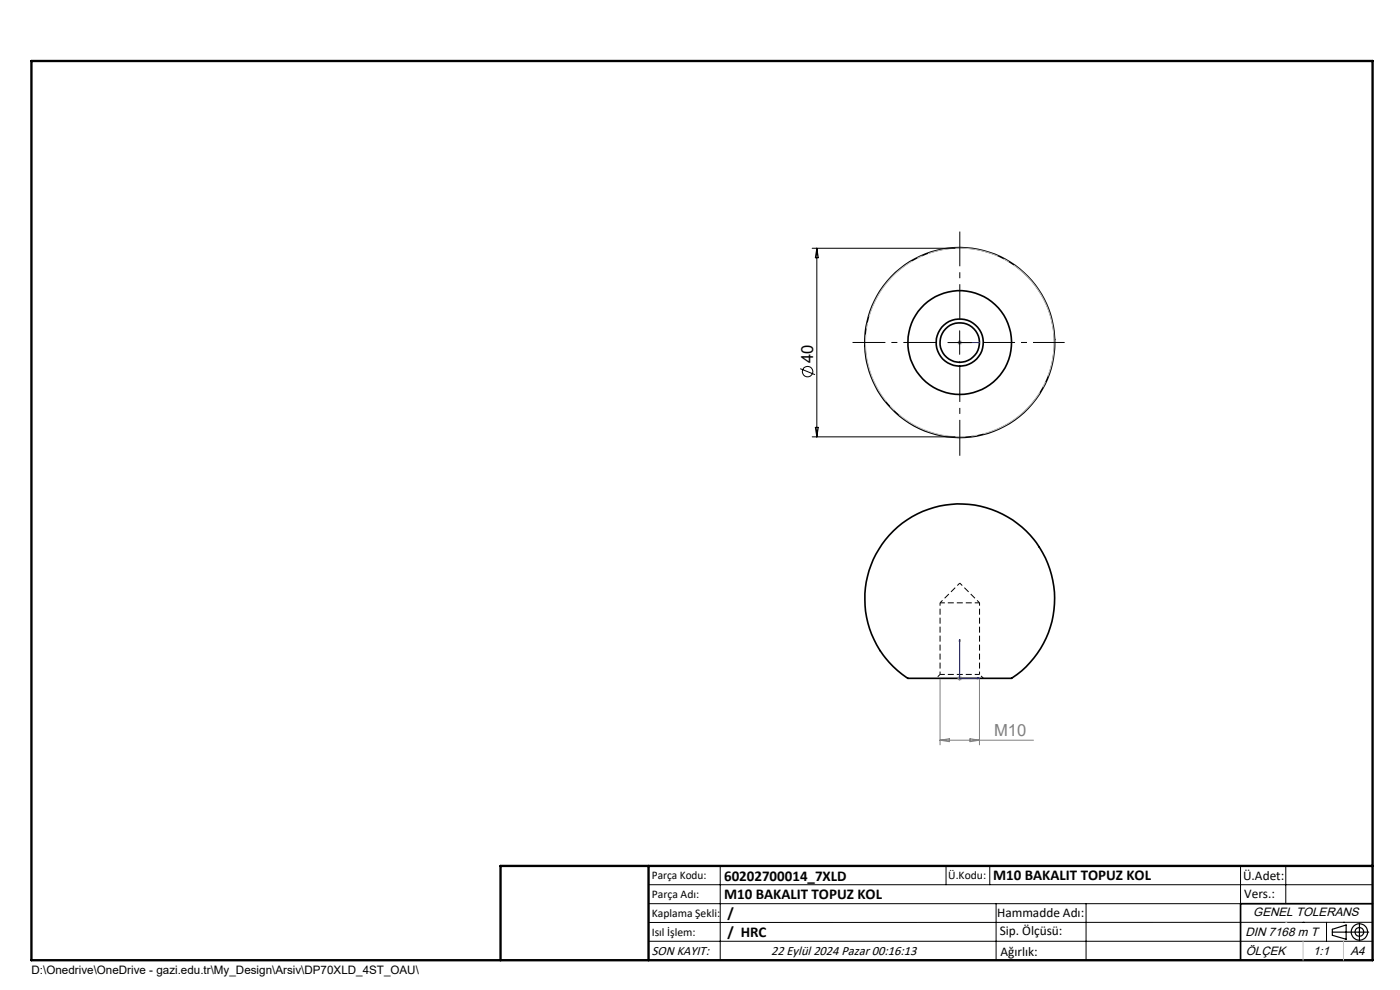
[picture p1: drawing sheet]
<svg xmlns="http://www.w3.org/2000/svg" width="297mm" height="210mm" viewBox="0 0 297 210" stroke-linecap="round" stroke-linejoin="round" font-family="sans-serif">
<path d="M199.4 127.9h8.4M199.4 143.1h8.4" fill="none" stroke="#000" stroke-width=".21" stroke-dasharray="1.3 .6" stroke-dashoffset=".3" stroke-linecap="butt"/>
<path d="M199.4 143.1l-.8 .8M208.6 143.9l-.8-.8" fill="none" stroke="#000" stroke-width=".21" stroke-dasharray="1.3 .6" stroke-dashoffset=".6" stroke-linecap="butt"/>
<path d="M199.4 127.9v15.2M207.8 143.1v-15.2" fill="none" stroke="#000" stroke-width=".21" stroke-dasharray="1.3 .6" stroke-dashoffset=".7" stroke-linecap="butt"/>
<path d="M203.6 123.7l-4.2 4.2M207.8 127.9l-4.2-4.2" fill="none" stroke="#000" stroke-width=".21" stroke-dasharray="1.3 .6" stroke-dashoffset=".5" stroke-linecap="butt"/>
<g fill="none" stroke="#000" stroke-width=".35">
<path d="M192.6 143.9h21.8a19.8 19.8 0 0 0 6.8-26.6 20.1 20.1 0 0 0-31.3-5 20.1 20.1 0 0 0 2.7 31.6M291.2 191.7h-28v12"/>
<circle cx="203.6" cy="72.7" r="11"/>
<circle cx="203.6" cy="72.7" r="20.1"/>
<circle cx="203.6" cy="72.7" r="5"/>
<circle cx="203.6" cy="72.7" r="4.2"/>
</g>
<g fill="none" stroke="#000" stroke-width=".21">
<path d="M172.3 52.7h30.3M173.3 52.7v40M173.3 52.7l.3 2h-.6zM169.8 78.2l3.1 1.3M201.1 72.7h5M203.6 70.2v5M172.3 92.7h30.3M173 90.7h.6l-.3 2zM137.6 187.7h153.6M137.6 191.7h153.6M137.6 199.7h153.6M152.8 183.7v20"/>
<path d="M200.7 183.7v4M210 183.7v4M211.3 191.7v12M230.4 191.7v12M263.2 183.7v20M272.8 183.7v8M276.4 195.6h.1M281.4 195.6v4.1M285 195.6h.1M291.2 195.6l-153.6 .1"/>
<circle cx="171.3" cy="78.8" r="1.11"/>
</g>
<g fill="none" stroke="#000" stroke-width=".25">
<path d="M282.6 197.7h7.8M282.6 197.1l3-.9v3l-3-.8zM288.4 195.8v3.8M106.2 203.7h185"/>
<circle cx="288.4" cy="197.7" r="1.74"/>
<circle cx="288.4" cy="197.7" r=".93"/>
</g>
<path d="M222.7 66.8a20 20 0 0 0-33.4-8.1 20 20 0 0 0 9 33.2 20 20 0 0 0 24.8-23.9l-.4-1.2" fill="none" stroke="#c0c0c0" stroke-width=".21" stroke-dasharray="15.2 1.3 1.3 1.3" stroke-dashoffset="1.9" stroke-linecap="butt"/>
<path d="M203.5 72.7h.2zM203.6 72.7h.1M203.6 72.7h4.2M207.8 72.7h-.5h.5M203.6 135.6v8.3h4.2M203.6 135.6l.1 .4h-.2zM207.3 143.8l.5 .1-.5 .1z" fill="none" stroke="#00f" stroke-width=".21"/>
<g fill="none" stroke="#808080" stroke-width=".21">
<path d="M203.1 72.7h1M203.2 72.3l.7 .7M203.6 72.2v1M203.9 72.3l-.7 .7M199.4 144.1v13.9M199.4 157h19.9M199.4 157l2-.3v.6zM203.1 143.9h1M203.2 143.5l.7 .7M203.6 143.4v1M203.9 143.5l-.7 .7M205.8 156.7l2 .3-2 .3z"/>
<path d="M207.8 144.1v13.9"/>
</g>
<path d="M203.6 67.6v-18.5" fill="none" stroke="#000" stroke-width=".21" stroke-dasharray="15.2 1.3 1.3 1.3" stroke-dashoffset="7.9" stroke-linecap="butt"/>
<path d="M198.6 72.6h-17.7" fill="none" stroke="#000" stroke-width=".21" stroke-dasharray="15.2 1.3 1.3 1.3" stroke-dashoffset="8.3" stroke-linecap="butt"/>
<path d="M203.6 77.6v19.1" fill="none" stroke="#000" stroke-width=".21" stroke-dasharray="15.2 1.3 1.3 1.3" stroke-dashoffset="7.6" stroke-linecap="butt"/>
<path d="M208.6 72.6h17.3" fill="none" stroke="#000" stroke-width=".21" stroke-dasharray="15.2 1.3 1.3 1.3" stroke-dashoffset="8.5" stroke-linecap="butt"/>
<path d="M6.7 12.9h284.5v190.8h-284.5zM137.6 183.7v20M291.2 183.7h-185v20" fill="none" stroke="#000" stroke-width=".5"/>
<path d="M276.4 199.7v4M285 199.7v4" fill="none" stroke="#c0c0c0" stroke-width=".21"/>
<path d="M272.8 195.6h.1" fill="none" stroke="#c0c0c0" stroke-width=".25"/>
<g fill="#00f">
<path d="M207.3 143.8l.5 .1-.5 .1zM203.6 135.6l.1 .4h-.2z"/>
<path d="M207.3 72.7h.5zM203.5 72.7h.2z"/>
</g>
<text font-size="3.5" x="172.5" y="77" transform="rotate(-90 172.5 77)">40</text>
<text font-size="3.5" fill="#808080" x="210.9" y="156.2">M10</text>
<g font-size="3.2">
<text x="153.6" y="186.8">60202700014_7XLD</text>
<text x="153.6" y="190.8">M10 BAKALIT TOPUZ KOL</text>
<text x="210.7" y="186.6">M10 BAKALIT TOPUZ KOL</text>
<text x="154.3" y="194.8">/</text>
<text x="154.3" y="198.8">/ HRC</text>
</g>
<g font-size="2.8">
<text x="263.7" y="186.7">Ü.Adet:</text>
<text x="263.9" y="190.5">Vers.:</text>
<text x="211.5" y="194.5">Hammadde Adı:</text>
<text x="138.3" y="202.6">SON KAYIT:</text>
<text x="163.6" y="202.6">22 Eylül 2024 Pazar 00:16:13</text>
<text x="212.1" y="198.4">Sip. Ölçüsü:</text>
<text x="212.2" y="202.7">Ağırlık:</text>
</g>
<g font-size="2.6">
<text x="265.9" y="194.4">GENEL TOLERANS</text>
<text x="264.2" y="198.5">DIN 7168 m T</text>
<text x="264.3" y="202.6">ÖLÇEK</text>
<text x="278.5" y="202.6">1:1</text>
<text x="286.5" y="202.6">A4</text>
</g>
<g font-size="2.5">
<text x="138.3" y="186.4">Parça Kodu:</text>
<text x="138.3" y="190.5">Parça Adı:</text>
<text x="201.2" y="186.5">Ü.Kodu:</text>
<text x="138.3" y="194.5">Kaplama Şekli:</text>
<text x="138.3" y="198.6">Isıl İşlem:</text>
<text x="6.7" y="206.7">D:\Onedrive\OneDrive - gazi.edu.tr\My_Design\Arsiv\DP70XLD_4ST_OAU\</text>
</g>
</svg>
